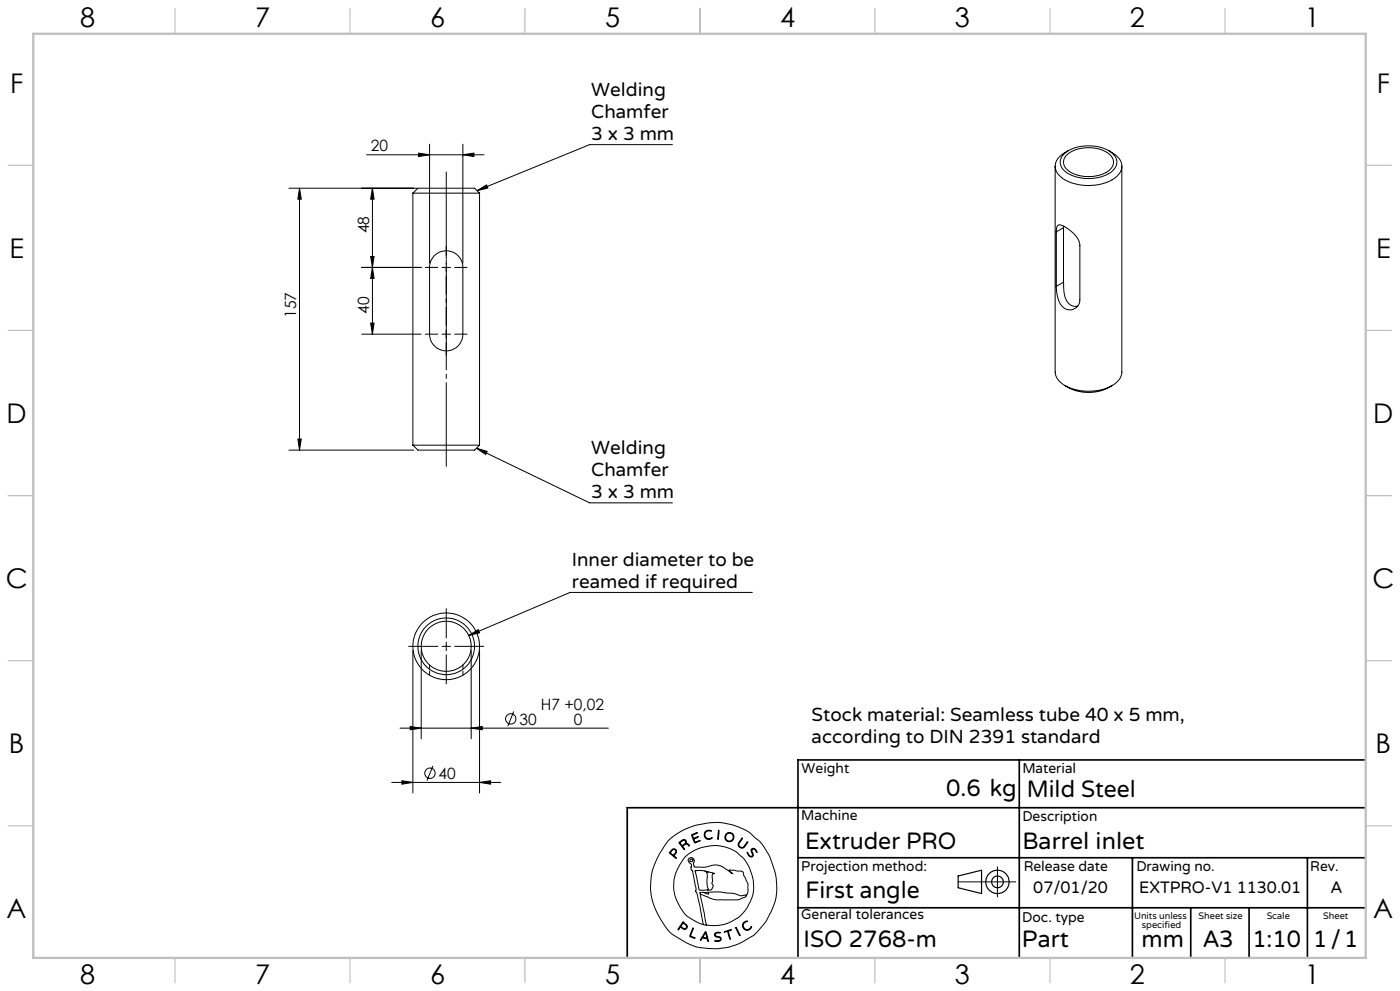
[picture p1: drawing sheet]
<svg xmlns="http://www.w3.org/2000/svg" width="420mm" height="297mm" viewBox="0 0 420 297" stroke-linecap="round" stroke-linejoin="round" font-family="sans-serif">
<g fill="none" stroke="#000" stroke-width=".3">
<path d="M86.7 56.4h38.4M89.9 56.4v78.5M89.9 56.4l.5 3.3h-1zM110 46.4h35.2M111.7 56.4v43.8M111.7 56.4l.5 3.3h-1zM123.9 57.9h20M123.9 57.9l1.5-1.5h17l1.5 1.5M123.9 57.9v75.5M125.6 45.9l3.3 .5-3.3 .5zM128.9 43.2v35.7M138.9 46.4l3.3-.5v1z"/>
<path d="M138.9 43.2v35.7M143.1 57.1l2.9-1.7 .4 1zM143.9 57.9v75.5M201.7 43.4h-24.8l-33.8 13.7M316.5 49.8v61.7a6 6 0 0 0 4.9 4.9 14.6 14.6 0 0 0 13.8-2.1l.9-1.2 .5-1.2v-62.1M318.9 46.5a11.8 11.8 0 0 1 11.4-2.3 5.8 5.8 0 0 1 4.8 4.2 5 5 0 0 1-4.2 4.4 12.1 12.1 0 0 1-12-2 3.1 3.1 0 0 1 0-4.3zM320.1 46.4a10.9 10.9 0 0 1 13 0 3 3 0 0 1-.8 5 11.1 11.1 0 0 1-12.2-.6 2.81 2.81 0 0 1 0-4.4zM320.5 45.1a6.3 6.3 0 0 0-3.9 4.4 5.2 5.2 0 0 0 3.9 4.9 15 15 0 0 0 14.5-1.5 3.9 3.9 0 0 0-.5-6.6l-1.9-1.2M111.2 76.9h1l-.5 3.2zM130.2 76.8a5 5 0 0 1 5.5-1.3 5 5 0 0 1 3.2 4.6v20.1a5 5 0 0 1-5 5 5 5 0 0 1-5-5v-20.1a5.1 5.1 0 0 1 1.3-3.3zM133.9 73.9v3.7M133.9 78.9v2.5"/>
<path d="M316.9 69.5v-.9a1.04 1.04 0 0 1 .5-1.1 1.04 1.04 0 0 1 1.2 .1 9.2 9.2 0 0 1 5.4 5.7v16.6a3.1 3.1 0 0 1-2.7 3 3.1 3.1 0 0 1-3.4-2.2l-.7-1.9-.3-3M316.9 69.5v16.3M319.1 68.2v16.4M319.1 68.2l-2.2 1.3M319.1 67.8v.4M108.5 80.1h17.8M111.2 96.8h1l-.5 3.4zM111.7 80.1l.5 3.4h-1zM127.6 80.1h3.7M132.6 80.1h2.5M133.9 98.9v2.5M136.4 80.1h3.7"/>
<path d="M319.1 84.6a9.6 9.6 0 0 0 1.4 6.2 2.77 2.77 0 0 0 2.8 1M319.1 84.6l-2.2 1.2M108.5 100.2h17.8M127.6 100.2h3.7M132.6 100.2h2.5M133.9 102.7v3.7M136.4 100.2h3.7M319.5 115.6a13.2 13.2 0 0 0 14.1 0M86.7 134.9h37.4M89.4 131.6h1l-.5 3.3zM123.9 133.4h20M123.9 133.4l1.5 1.5h17l1.5-1.5"/>
<path d="M142.9 134.3l34 16.4h24.8M142.9 134.3l3.3 1-.5 .9zM225.7 177.5h-54.7l-30.4 13M122.6 193.7h8.7M123.9 195v42.7M126.4 195v26.4M132.6 193.7h2.5M133.9 182.4v8.8M133.9 192.4v2.6M133.9 196.2v8.8M136.4 193.7h8.7M140.6 190.5l2.9-1.8 .4 .9z"/>
<path d="M141.4 195v26.4M143.9 195v42.7M120 218.2h62.5M123 217.7l3.4 .5-3.4 .5zM141.4 218.2l3.3-.5v1zM154.1 213.2l-1.8 4.5M117.5 234.5h32.7M120.6 234l3.3 .5-3.3 .5zM129.9 229.5l-1.8 4.5M143.9 234.5l3.3-.5v1zM200.9 251.5l3.7-2.5 3.2-1.4 4.8-1 3.1-.1 4 .7 3.1 1.2 2.2 1.2 2.6 2.3 1.6 1.9 1.8 3.1 1.7 5.1 .3 4-.2 3.1-1.1 3.2-2 4-1.3 1.6a16.9 16.9 0 0 1-6.5 4.8l-3.5 1.2-3.1 .4-6.2-.5-3.4-1.3-3.8-2.4-1.2-1-1.3-1.7-2-3.2-1.4-3.4-.6-2.5-.2-2.8 .3-3.7 .9-2.7 1.6-3.6 1.7-2.6zM201.3 254.9l.7-.5 .6 .1 .4 .4-.2 .8a.7 .7 0 0 0-.3 1l.4 .5-1.8-1.3a.42 .42 0 0 1-.3-.4 .42 .42 0 0 1 .4-.4z"/>
<path d="M201.6 254.8l.4-.2 .6 .2 .1 .5-.3 .5a.56 .56 0 0 1-.6 .5 .56 .56 0 0 1-.5-.5l-.1-.4zM203.8 252.4l.9-.7 .8-.1 .3 .4v.7l.8 .3 .2 .5-.8-.5-.6 .2a.58 .58 0 0 0-.6 .5 .58 .58 0 0 0 .4 .6l.1 .3-1.6-1.9zM204 252.5l1-.7 .4 .1 .3 .6-.6 .6a.49 .49 0 0 1-.5 .3 .49 .49 0 0 1-.4-.5zM207.5 250.2l1.7-.6-1 .5a.57 .57 0 0 0-.3 .9 .57 .57 0 0 0 .9 0l.7-.1-1 .4a.47 .47 0 0 0-.3 .4 .47 .47 0 0 0 .2 .5l.1 .2 1.5-.5-1.6 .8zM208.9 249.6h.1M211.6 249.2l.9-.4 .9 .2v.2l-.9-.2-.5 .2-.4 .5-.1 .6 .3 .7 .5 .3 .6 .1 .7-.3a.42 .42 0 0 1-.2 .4 .42 .42 0 0 1-.5 0h-.8l-.5-.4-.3-1.2zM214.8 253.4h.1M214.8 253.4l2.7 .4 1.9 .7 1.4 .7 2.5 2.3 1.3 2.2 1.1 2.9 .3 1.6v3.1l-.3 1.5-1.5 3.1-2.5 3-2.5 1.4-1.9 .7-2.8 .4-2.5-.2M214.8 253.4l-1.8 .1-3 .7-2.3 1-1.7 1.2-1 1.1-1.6 2.6-.7 1.7-.5 1.9-.1 2.7 .4 2.1 1.1 2.5 1.3 2.2 1.4 1.5 2.7 1.6 2.1 .8M215.6 248.8l.1 1-.2 1.7h-.2zM222.5 251.2l.2 .1-1 1.7 .1 .6 .7 .4a2.9 2.9 0 0 0 1.7-1.7l.1 .3-1.1 1.4-.5 .2-.7-.2-.5-.5-.1-.6zM224.2 255.4l.8 1.2h.4l.4-.3-.5-1.3 .3-.7 .8 .1 .7 .9-.1 .2-.8-1h-.5l-.1 .6 .4 1.2-.5 .6-.9-.5z"/>
<path d="M299.2 259.8v9M204.7 276.5a.81 .81 0 0 1 1.1 .5l.4 .6-.1 .5-.5 .4-.7-.1a.69 .69 0 0 0-.7-.4 .69 .69 0 0 0-.6 .6h-.2zM204.8 276.8l1.1 .7v.5l-.3 .3h-.5l-.8-.6zM204.9 276.4h.1M204.9 276.7h.1M207.8 278.2l.2 .1-.7 1.7a.5 .5 0 0 0 0 .6 .5 .5 0 0 0 .6 .2l.6 .3a.39 .39 0 0 1-.4 .1 .39 .39 0 0 1-.3-.2l-.9-.4zM208.6 260.9l1 5.1a.74 .74 0 0 0 1 .8l1.6-.1M208.6 260.9h.1M208.6 260.9h2.4l3.3 1-.4-.2-.3 .8 .2 1.6-.3 .7 .5 .6-.1 .3-.5 1h-1.2M210 267.9l2 9.3M210 267.9l3.6 1.5 1.4 .3h6.2l2.3-.8 .4-.4M211.1 277.1l.8 .1"/>
<path d="M211.1 267.4l-1 .1-.1 .4M211.4 261a2.21 2.21 0 0 1 .7 2.8l.1 1.9 .3 .8-.3 .2M211.5 279.4l.3-.1 .1 .2 .6 2.5h-.2a.78 .78 0 0 0-1-.8 .83 .83 0 0 0-1 .6l-.1-.3zM211.6 279.7h.1M211.6 279.7l-.4 .5a.47 .47 0 0 0-.2 .6 .47 .47 0 0 0 .6 .3l.4-.1-.4-1.3M211.9 277.2h.1M212.2 261.3h.1M212.5 267.4l3.6-.1 4.4 .5 1.6 .7 1.8-.3v.3M212.5 267.4v.6l-1.4-.6M212.5 267.4h-1.4M214.5 279.7l.6-.3 1 .1-1.2 .2-.3 .5 .3 .4 1.3 .3 .2 .6-.2 .4-.6 .2-1.1-.1 1.2-.1 .4-.4-.2-.4-1.3-.4-.3-.4zM217.3 279.2l2.1-.5-.9 .4 .6 2.4-.8-2.4-.8 .3z"/>
<path d="M220.7 278l.6 .7 .6 1.7zM223.1 276.5l.7-.5h.5l-.9 .5-.4 .6v.5l.4 .7 .5 .3 .7-.1 .9-.8-.2 .5-1 .6-1.1-.4-.5-.9zM223.9 268.5l.5-1.4v-2.2l-1.3-2.6-.1-.7-.4-.5-3.9-.3 1.1 1.1-3-2.1-1.6-.5h-1.1l-2.7 .6h-3l-.4-1 .2-1.1-.3-.6-.6-.2-.6 .2-.3 .6 .3 .6 .7 .6 .1 .7a.98 .98 0 0 0 .3 1.4l1 5.4-.1 .7 .5 1.1 1.9 8.8M287.4 264.3h17.3"/>
<circle cx="133.9" cy="193.7" r="7.5"/>
<circle cx="133.9" cy="193.7" r="10"/>
<circle cx="133.9" cy="193.7" r="8.5"/>
<circle cx="153.2" cy="215.4" r="1.56"/>
<circle cx="129" cy="231.7" r="1.55"/>
<circle cx="207.4" cy="257.9" r=".43"/>
<circle cx="218.8" cy="250.9" r="1.16"/>
<circle cx="218.8" cy="250.9" r="1.39"/>
</g>
<g fill="none" stroke="#000" stroke-width=".35">
<path d="M287.4 262.5l7.1-1.7v7l-7.1-1.7z"/>
<circle cx="299.2" cy="264.3" r="3.5"/>
<circle cx="299.2" cy="264.3" r="1.75"/>
</g>
<path d="M133.9 51.5v88.2" fill="none" stroke="#000" stroke-width=".3" stroke-dasharray="30.5 1.3 1.3 1.3" stroke-dashoffset="5.4"/>
<path d="M133.9 97.6v-14.9" fill="none" stroke="#000" stroke-width=".3" stroke-dasharray="30.5 1.3 1.3 1.3" stroke-dashoffset="24.9"/>
<path d="M305.8 227.7v59.2M409.7 227.7h-170.3v59.2M239.4 257.1h170.3M339.7 257.1v29.9M392.2 257.1v29.8M409.7 242.1h-221.5v45M239.4 272.1h170.3M357.2 272.1v14.8M374.7 272.1v14.8" fill="none" stroke="#000" stroke-width=".5"/>
<g fill="none" stroke="#c0c0c0" stroke-width=".35">
<path d="M52.5 2.5v7.5M105 2.5v7.5M157.5 2.5v7.5M210 2.5v7.5M262.5 2.5v7.5M315 2.5v7.5M367.5 2.5v7.5M2.5 49.5h7.5M410 49.5h7.5M2.5 99h7.5M410 99h7.5M2.5 148.5h7.5"/>
<path d="M410 148.5h7.5M2.5 198h7.5M410 198h7.5M2.5 247.5h7.5M410 247.5h7.5M52.5 287v7.5M105 287v7.5M157.5 287v7.5M210 287v7.5M262.5 287v7.5M315 287v7.5M367.5 287v7.5"/>
</g>
<path d="M10 10.1h399.7v277h-399.7z" fill="none" stroke="#c0c0c0" stroke-width=".7"/>
<g fill="#000">
<path d="M89.9 56.4l.5 3.3h-1zM89.4 131.6h1l-.5 3.3zM111.7 56.4l.5 3.3h-1zM111.2 76.9h1l-.5 3.2zM111.7 80.1l.5 3.4h-1zM111.2 96.8h1l-.5 3.4z"/>
<path d="M125.6 45.9l3.3 .5-3.3 .5zM138.9 46.4l3.3-.5v1z"/>
<path d="M143.1 57.1l2.9-1.7 .4 1zM142.9 134.3l3.3 1-.5 .9zM140.6 190.5l2.9-1.8 .4 .9z"/>
<path d="M120.6 234l3.3 .5-3.3 .5zM143.9 234.5l3.3-.5v1zM123 217.7l3.4 .5-3.4 .5zM141.4 218.2l3.3-.5v1z"/>
</g>
<path d="M128.9 199.3v3M138.9 199.3v3" fill="none" stroke="#000" stroke-width=".3" stroke-dasharray="1.3 .6" stroke-dashoffset=".1"/>
<g font-size="8.1">
<text x="24" y="8">8</text>
<text x="76.5" y="8">7</text>
<text x="129" y="8">6</text>
<text x="181.5" y="8">5</text>
<text x="234" y="8">4</text>
<text x="286.5" y="8">3</text>
<text x="339" y="8">2</text>
<text x="391.5" y="8">1</text>
<text x="3" y="27.7">F</text>
<text x="413" y="27.7">F</text>
<text x="2.8" y="77.2">E</text>
<text x="412.8" y="77.2">E</text>
<text x="2" y="126.7">D</text>
<text x="412" y="126.7">D</text>
<text x="1.7" y="176.2">C</text>
<text x="411.7" y="176.2">C</text>
<text x="2.7" y="225.7">B</text>
<text x="412.7" y="225.7">B</text>
<text x="2" y="275.2">A</text>
<text x="412" y="275.2">A</text>
<text x="24" y="295">8</text>
<text x="76.5" y="295">7</text>
<text x="129" y="295">6</text>
<text x="181.5" y="295">5</text>
<text x="234" y="295">4</text>
<text x="286.5" y="295">3</text>
<text x="339" y="295">2</text>
<text x="391.5" y="295">1</text>
</g>
<g font-size="7.1">
<text x="283.9" y="238.5">0.6 kg</text>
<text x="308" y="239">Mild Steel</text>
<text x="241.5" y="254.4">Extruder PRO</text>
<text x="306.7" y="254.4">Barrel inlet</text>
<text x="241.6" y="269.2">First angle</text>
<text x="241.1" y="283.7">ISO 2768-m</text>
<text x="306.6" y="283.9">Part</text>
<text x="342.5" y="283.9">mm</text>
<text x="360.9" y="283.8">A3</text>
<text x="375.7" y="283.9">1:10</text>
<text x="393.9" y="283.9">1/1</text>
</g>
<g font-size="5.6">
<text x="177.4" y="28.7">Welding</text>
<text x="177.4" y="35.3">Chamfer</text>
<text x="177.4" y="41.9">3 x 3 mm</text>
<text x="177.4" y="136">Welding</text>
<text x="177.4" y="142.6">Chamfer</text>
<text x="177.4" y="149.3">3 x 3 mm</text>
<text x="171.5" y="169.5">Inner diameter to be</text>
<text x="171.5" y="176.1">reamed if required</text>
<text x="243.5" y="216.2">Stock material: Seamless tube 40 x 5 mm,</text>
<text x="243.5" y="222.8">according to DIN 2391 standard</text>
</g>
<g font-size="4.9">
<text x="310" y="267.6">07/01/20</text>
<text x="341.7" y="267.6">EXTPRO-V1 1130.01</text>
<text x="399.2" y="267.6">A</text>
</g>
<g font-size="4.7">
<text x="111.3" y="45.4">20</text>
<text x="110.7" y="70" transform="rotate(-90 110.7 70)">48</text>
<text x="88.9" y="95.3" transform="rotate(-90 88.9 95.3)">157</text>
<text x="110.7" y="94" transform="rotate(-90 110.7 94)">40</text>
<text x="162.3" y="212.7">H7 +0,02</text>
<text x="155.8" y="217.1">30</text>
<text x="172.2" y="217.2">0</text>
<text x="131.6" y="233.4">40</text>
</g>
<g font-size="4.2">
<text x="240.5" y="231.7">Weight</text>
<text x="306.7" y="231.7">Material</text>
<text x="240.4" y="245.9">Machine</text>
<text x="306.7" y="246.1">Description</text>
<text x="240.4" y="261.1">Projection method:</text>
<text x="307.1" y="261">Release date</text>
<text x="340.9" y="261">Drawing no.</text>
<text x="393.1" y="261">Rev.</text>
<text x="240.4" y="275.6">General tolerances</text>
<text x="306.7" y="276.3">Doc. type</text>
</g>
<g font-size="2.8">
<text x="340.2" y="275.3">Units unless</text>
<text x="359.6" y="275.3">Sheet size</text>
<text x="380" y="275.3">Scale</text>
<text x="396.9" y="275.3">Sheet</text>
<text x="342.6" y="278.2">specified</text>
</g>
</svg>
